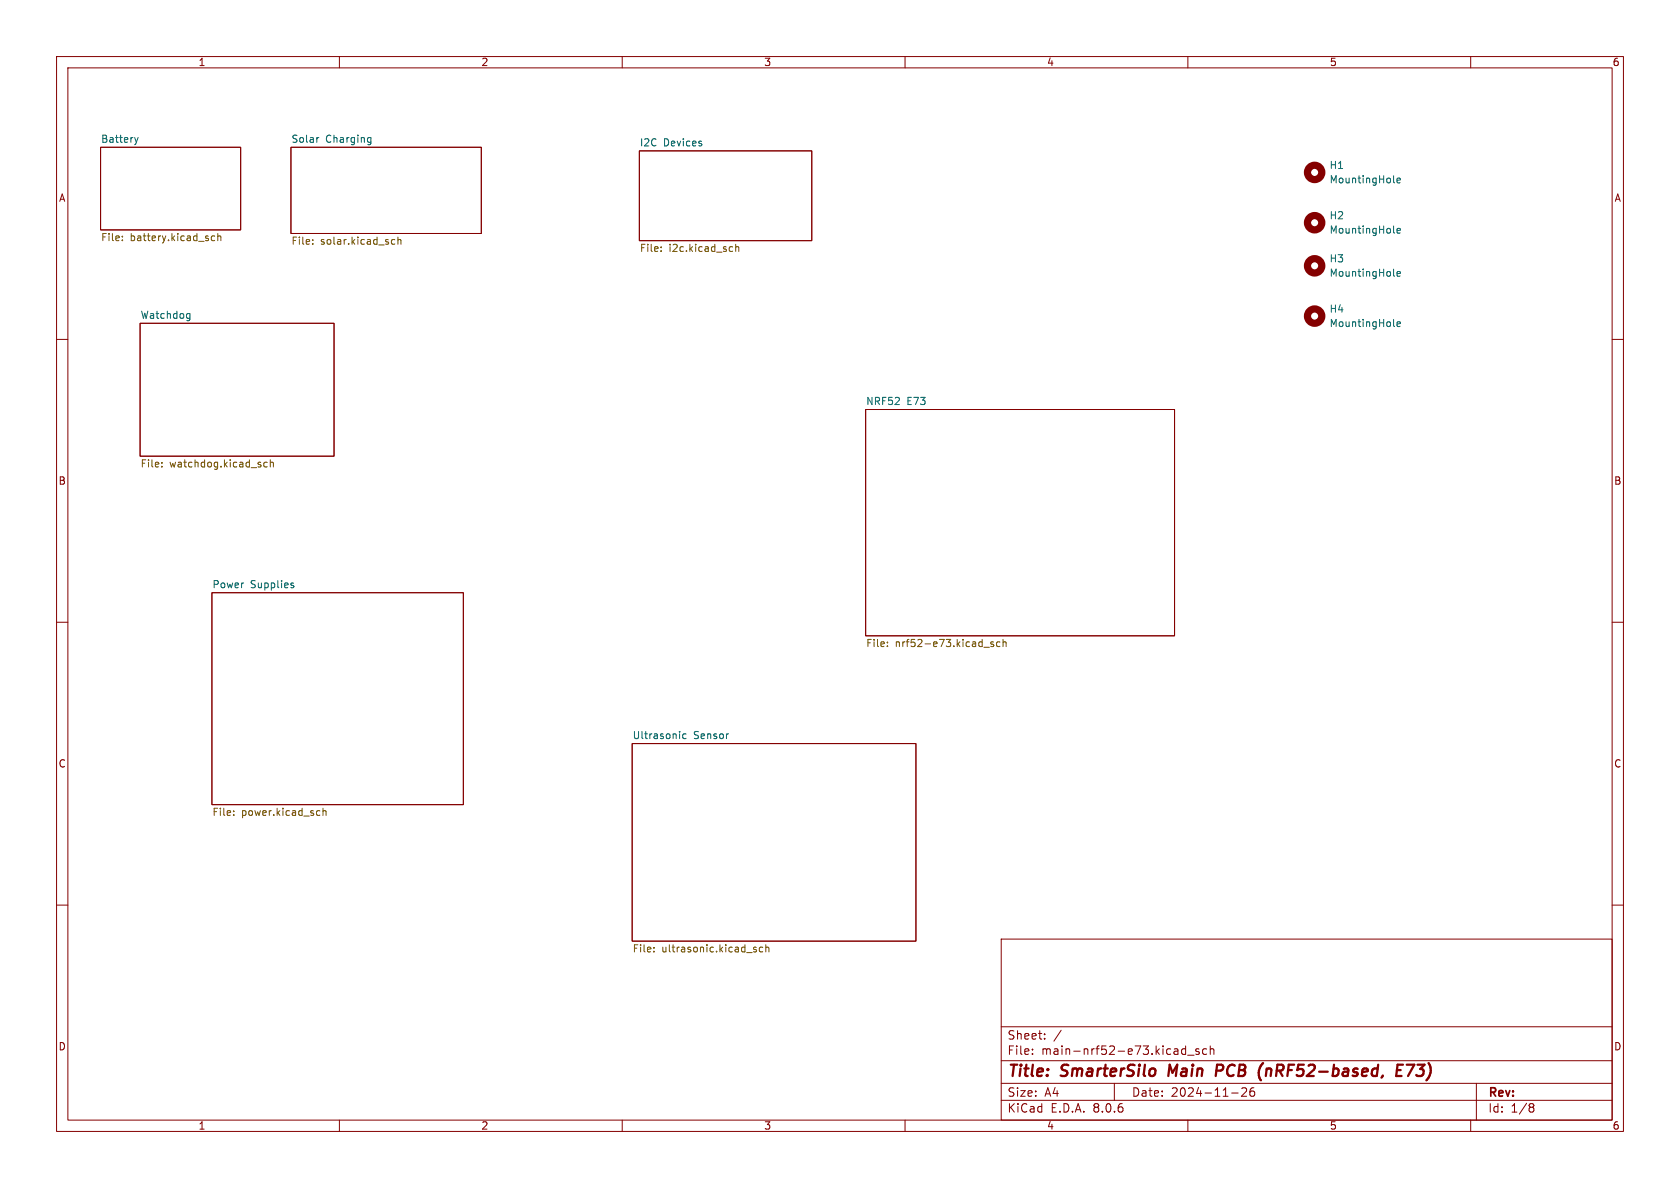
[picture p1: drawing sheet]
<svg xmlns="http://www.w3.org/2000/svg" width="297mm" height="210mm" viewBox="0 0 297 210" stroke-linecap="round" stroke-linejoin="round" font-family="sans-serif">
<g fill="none" stroke="#840000" stroke-width=".18">
<path d="M10 10h277v190h-277zM12 12h273v186h-273zM60 10v2M110 10v2M160 10v2M210 10v2M260 10v2M17.8 26h24.7v14.6h-24.7zM51.4 26h33.7v15.3h-33.7zM113 26.7h30.5v15.8h-30.5zM10 60h2M24.8 57.2h34.3v23.4h-34.3z"/>
<path d="M285 60h2M153 72.4h54.6v40h-54.6zM10 110h2M37.5 104.8h44.4v37.4h-44.4zM285 110h2M111.8 131.4h50.1v35h-50.1zM10 160h2M285 160h2M177 166h108v32h-108zM60 198v2M110 198v2M160 198v2"/>
<path d="M177 194.5h108M177 191.5h108M177 187.5h108M177 181.5h108M182.5 186.3v.1M182.5 185.5v.1M184.7 183.6v.1M184.7 182.8v.1M187.6 182.1l-1.3 2M197 191.5v3M209.6 184.9v1.5M209.6 185.5l-.4-.1-.3 .3v.4l.1 .2h.6"/>
<path d="M210 186.5h1.1M210 198v2M212 185.5l-.4-.1-.2 .2 .1 .2 .5 .2v.3h-.6M213.3 185.5l-.4-.1-.3 .3v.4l.1 .2h.6M214 185.5l.2-.1 .3 .1 .1 .9M214 184.9v1.5M217.7 193.2h1.2M219.5 192.4l.6-.1 .2 .1 .1 .3-.9 1.1h.9M221.7 192.3a.59 .59 0 0 0-.7 .6v.6l.1 .2 .4 .1 .2-.1 .1-.5-.1-.3h-.5l-.2 .3M260 198v2M261 191.5v6.5M270.6 195.1h.3l.3 .3-.3 .3"/>
<path d="M270.6 195.7h.3M270.9 195.7l.2 .2 .1 .4-.3 .3h-.3"/>
</g>
<path d="M206.8 188.2l-.3 2M215.9 188.2h-.7l-.3 2M216 189.2l-1 .1M223.9 188.9l-.1 1.3M224.2 188.9l-.3 .2M247 189.2h.6M248 188.2h-.9l-.3 2h1M248.7 188.2h1.3l-1.1 2" fill="none" stroke="#840000" stroke-width=".4"/>
<g fill="none" stroke="#725600" stroke-width=".18">
<path d="M21.6 42.4v.1M21.6 41.8v.1M38 41.8l-.4-.1-.2 .2 .1 .6h.5M38.5 41.8l.2-.1 .3 .1v.7M38.5 41.3v1.2M55.3 43.1v.1M55.3 42.4v.1M69.3 43.1h.5M69.3 42.4h.5M70.3 42.5l.2-.2 .3 .1 .1 .8M70.3 41.9v1.3M116.9 44.3v.2"/>
<path d="M116.9 43.7v.1M129.2 43.6l.3 .1M129.5 44.4l-.3 .1M130.1 43.7l.1-.1 .3 .1 .1 .8M130.1 43.2v1.3M28.6 82.4v.2M28.6 81.8v.1M47.2 81.8l-.3-.1-.3 .2 .2 .6h.4M47.8 81.8l.2-.1 .3 .1v.8M47.8 81.3v1.3M156.9 114.2v.1M156.9 113.5v.1"/>
<path d="M173.9 114.4h1M175.6 113.5h-.3l-.2 .1 .1 .2 .4 .1v.3h-.5M176.8 113.5h-.4l-.2 .2 .1 .5h.5M177.3 113.6l.2-.1h.3l.1 .8M177.3 113v1.3M41.3 144v.1M41.3 143.4v.1M56.2 143.3l.4 .1M56.6 144.1h-.4M57.1 143.4l.2-.1 .3 .1v.7M57.1 142.9v1.2M115.6 168.2v.1"/>
<path d="M115.6 167.5v.1M133.4 167.9h.3l.1 .2-.2 .2h-.3M133.4 167.4l.3 .1M134.8 167.5l-.3-.1-.3 .3 .2 .5h.4M135.4 167.6l.2-.2 .3 .1v.8M135.4 167v1.3"/>
</g>
<g fill="none" stroke="#006464" stroke-width=".18">
<path d="M23.8 24.3l.3 .9M24.1 25.2l-.2 .3M24.4 24.3l-.3 .9M56.4 24.3l-.3 .1M65.2 24.3l.4 .1M65.6 24.3v1l-.2 .2-.3 .1M65.6 25.1l-.4 .1M246.4 32.1l.2 .2M247 31.9l.6-.1-.1-.3h-.3l-.2 .2v.6h.5M33.2 55.4l.4 .1M33.6 55.4v1.1l-.1 .1-.3 .1M33.6 56.2l-.4 .1"/>
<path d="M246.4 41l.2 .2M246.4 48.7l.2 .1M246.4 57.5l.2 .2M247 40.8l.6-.1-.1-.3h-.3l-.2 .2v.6h.5M247 48.4l.6-.1-.1-.2-.3-.1-.2 .2v.6h.5M247 57.3l.6-.1-.1-.3h-.3l-.2 .2v.6h.5M51.6 103.5h.3l.1 .2-.2 .2h-.3M51.6 103.1h.3M121.3 129.8l-.4-.1-.2 .3 .1 .5h.5"/>
</g>
<g fill="none" stroke="#840000" stroke-width="1.3">
<circle cx="232.4" cy="39.4" r="1.27"/>
<circle cx="232.4" cy="30.5" r="1.27"/>
<circle cx="232.4" cy="55.9" r="1.27"/>
<circle cx="232.4" cy="47" r="1.27"/>
</g>
<g font-size="2.8" fill="#840000">
<text x="178" y="190.9">Title:</text>
<text x="187.7" y="190.9">SmarterSilo</text>
<text x="207.4" y="190.9">Main</text>
<text x="216.6" y="190.9">PCB</text>
<text x="224.9" y="190.9">(nRF52-based,</text>
<text x="250.1" y="190.9">E73)</text>
</g>
<g font-size="2.1" fill="#840000">
<text x="178" y="184">Sheet:</text>
<text x="178" y="186.7">File:</text>
<text x="184.1" y="186.7">main-nrf52-e73.kicad_sch</text>
<text x="178" y="196.9">KiCad</text>
<text x="178" y="194.1">Size:</text>
<text x="184.7" y="194.1">A4</text>
<text x="185.7" y="196.9">E.D.A.</text>
<text x="193.3" y="196.9">8.0.6</text>
<text x="200" y="194.1">Date:</text>
<text x="207" y="194.1">2024-11-26</text>
<text x="263" y="194.3">Rev:</text>
<text x="263" y="196.9">Id:</text>
<text x="267.1" y="196.9">1/8</text>
</g>
<g font-size="1.8" fill="#840000">
<text x="35" y="11.9">1</text>
<text x="85" y="11.9">2</text>
<text x="135" y="11.9">3</text>
<text x="185" y="11.9">4</text>
<text x="235" y="11.9">5</text>
<text x="285" y="11.9">6</text>
<text x="10.3" y="35.9">A</text>
<text x="285.3" y="35.9">A</text>
<text x="10.3" y="85.9">B</text>
<text x="285.3" y="85.9">B</text>
<text x="10.3" y="135.9">C</text>
<text x="285.3" y="135.9">C</text>
<text x="10.3" y="185.9">D</text>
<text x="285.3" y="185.9">D</text>
<text x="35" y="199.9">1</text>
<text x="85" y="199.9">2</text>
<text x="135" y="199.9">3</text>
<text x="185" y="199.9">4</text>
<text x="235" y="199.9">5</text>
<text x="285" y="199.9">6</text>
</g>
<g font-size="1.8" fill="#006464">
<text x="17.8" y="25.3">Battery</text>
<text x="51.4" y="25.3">Solar</text>
<text x="57.6" y="25.3">Charging</text>
<text x="113" y="26">I2C</text>
<text x="117.3" y="26">Devices</text>
<text x="235" y="30.1">H1</text>
<text x="235" y="32.6">MountingHole</text>
<text x="235" y="39">H2</text>
<text x="235" y="41.5">MountingHole</text>
<text x="235" y="46.6">H3</text>
<text x="235" y="49.1">MountingHole</text>
<text x="24.8" y="56.4">Watchdog</text>
<text x="235" y="55.5">H4</text>
<text x="235" y="58">MountingHole</text>
<text x="153" y="71.7">NRF52</text>
<text x="160.3" y="71.7">E73</text>
<text x="37.5" y="104.1">Power</text>
<text x="44.3" y="104.1">Supplies</text>
<text x="111.8" y="130.7">Ultrasonic</text>
<text x="122.6" y="130.7">Sensor</text>
</g>
<g font-size="1.8" fill="#725600">
<text x="17.8" y="43">File:</text>
<text x="23" y="43">battery.kicad_sch</text>
<text x="51.4" y="43.6">File:</text>
<text x="56.7" y="43.6">solar.kicad_sch</text>
<text x="113" y="44.9">File:</text>
<text x="118.3" y="44.9">i2c.kicad_sch</text>
<text x="24.8" y="83">File:</text>
<text x="30" y="83">watchdog.kicad_sch</text>
<text x="153" y="114.7">File:</text>
<text x="158.3" y="114.7">nrf52-e73.kicad_sch</text>
<text x="37.5" y="144.6">File:</text>
<text x="42.7" y="144.6">power.kicad_sch</text>
<text x="111.8" y="168.7">File:</text>
<text x="117" y="168.7">ultrasonic.kicad_sch</text>
</g>
</svg>
